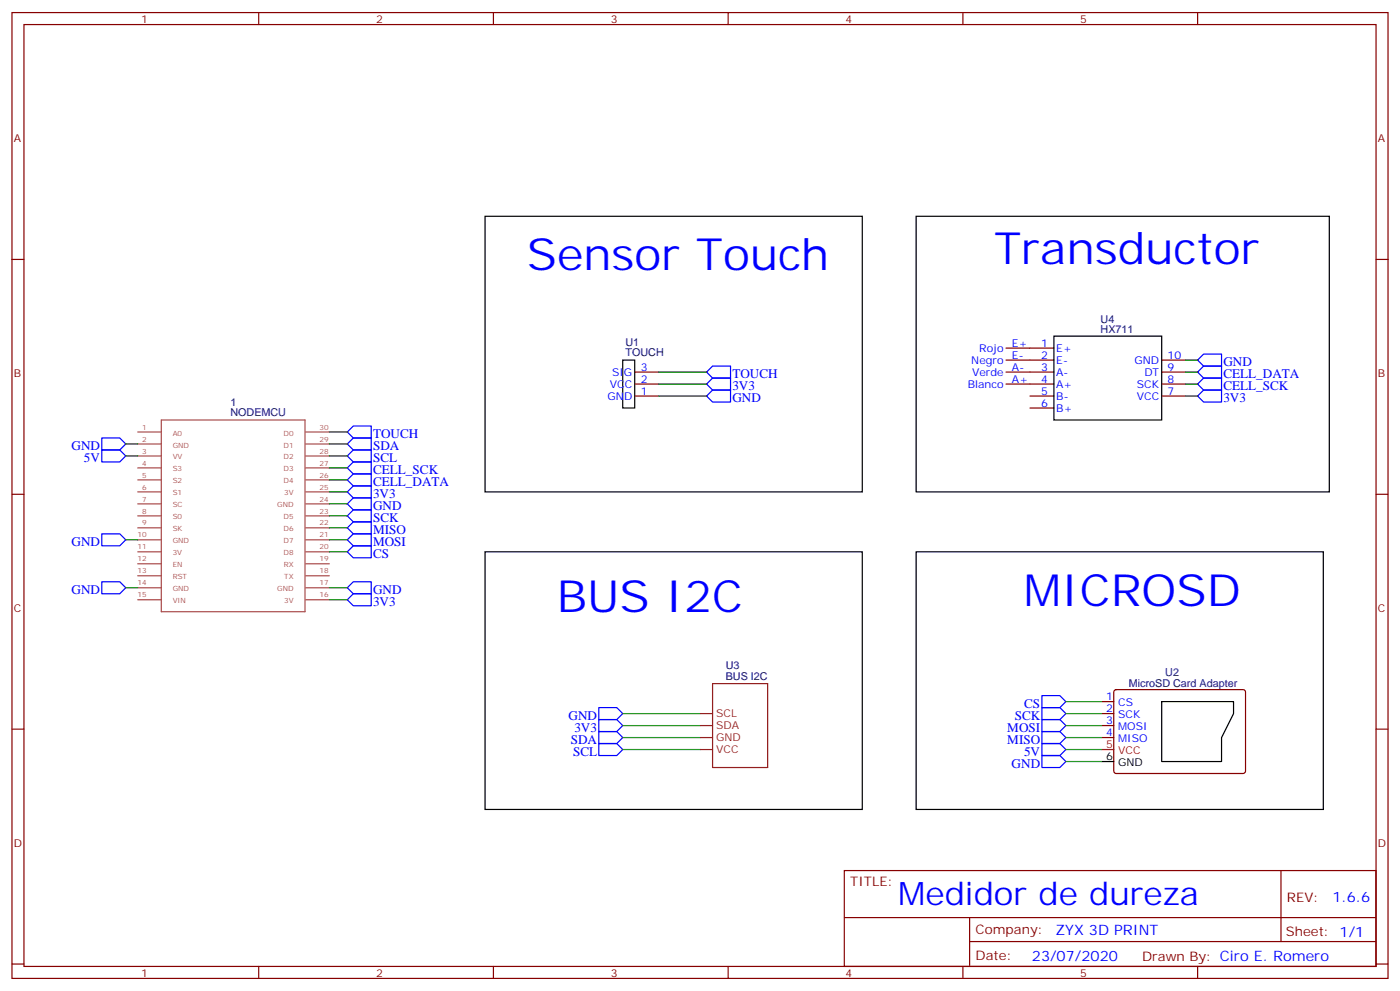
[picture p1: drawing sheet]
<svg xmlns="http://www.w3.org/2000/svg" width="412mm" height="292mm" viewBox="0 0 412 292" stroke-linecap="round" stroke-linejoin="round" font-family="sans-serif">
<g fill="none" stroke="#870000" stroke-width=".35">
<path d="M3.5 3.7h405.4v284.3h-405.4zM7.1 7.2h398.2v277.3h-398.2zM76.2 3.7v3.5M145.3 3.7v3.5M214.5 3.7v3.5M283.6 3.7v3.5M352.8 3.7v3.5M3.5 76.4h3.6M405.3 76.4h3.6M187 109.5h7M187 113.1h7M187 116.6h7"/>
<path d="M296.3 106h14.1M296.3 102.5h14.1M296.3 109.5h14.1M296.3 113.1h14.1M303.4 116.6h7M342.2 106h7M342.2 109.5h7M342.2 113.1h7M342.2 116.6h7M303.4 120.1h7M3.5 145.5h3.6M405.3 145.5h3.6"/>
<path d="M3.5 214.7h3.6M324.6 206.6h3.5M324.6 210.1h3.5M324.6 213.6h3.5M324.6 217.1h3.5M328.3 203.2l.5-.2 37.7 .1 .4 .6-.1 23.6-.6 .4h-37.7l-.4-.7v-23.3zM405.3 214.7h3.6M248.7 256.3h156.6v28.2h-156.6zM377.3 256.3v20.9M248.7 270.1h156.5M285.6 277.2h119.6M285.6 270.1v14.2"/>
<path d="M3.5 283.8h3.6M76.2 284.5v3.5M145.3 284.5v3.5M214.5 284.5v3.5M283.6 284.5v3.5M352.8 284.5v3.5M405.3 283.8h3.6"/>
</g>
<g fill="none" stroke="#00f" stroke-width=".35">
<path d="M208.1 116.6l1.8-1.8h5.3v3.6h-5.3zM208.1 109.5l1.8-1.7h5.3v3.5h-5.3zM209.9 111.3h5.3v3.5h-5.3l-1.8-1.7zM354.5 114.8h5.3v3.6h-5.3l-1.7-1.8zM354.5 104.2h5.3v3.6h-5.3l-1.7-1.8zM354.5 107.8h5.3v3.5h-5.3l-1.7-1.8zM354.5 111.3h5.3v3.5h-5.3l-1.7-1.7zM30 132.5h5.3l1.7 1.7-1.7 1.8h-5.3zM30 128.9h5.3l1.7 1.8-1.7 1.8h-5.3zM104.1 132.5h5.3v3.5h-5.3l-1.8-1.8zM104.1 139.5h5.3v3.6h-5.3l-1.8-1.8zM104.1 136h5.3v3.5h-5.3l-1.8-1.7z"/>
<path d="M104.1 125.4h5.3v3.5h-5.3l-1.8-1.7zM104.1 128.9h5.3v3.6h-5.3l-1.8-1.8zM30 157.2h5.3l1.7 1.7-1.7 1.8h-5.3zM104.1 150.1h5.3v3.5h-5.3l-1.8-1.7zM104.1 143.1h5.3v3.5h-5.3l-1.8-1.8zM104.1 146.6h5.3v3.5h-5.3l-1.8-1.8zM104.1 157.2h5.3v3.5h-5.3l-1.8-1.8zM104.1 153.6h5.3v3.6h-5.3l-1.8-1.8zM30 171.3h5.3l1.7 1.7-1.7 1.8h-5.3zM104.1 160.7h5.3v3.5h-5.3l-1.8-1.7zM104.1 171.3h5.3v3.5h-5.3l-1.8-1.8zM104.1 174.8h5.3v3.5h-5.3l-1.8-1.7z"/>
<path d="M176.4 211.8h5.3l1.7 1.8-1.7 1.8h-5.3zM176.4 208.3h5.3l1.7 1.8-1.7 1.7h-5.3zM176.4 218.9h5.3l1.7 1.8-1.7 1.7h-5.3zM176.4 215.4h5.3l1.7 1.7-1.7 1.8h-5.3zM306.9 204.8h5.3l1.8 1.8-1.8 1.7h-5.3zM306.9 215.4h5.3l1.8 1.7-1.8 1.8h-5.3zM306.9 211.8h5.3l1.8 1.8-1.8 1.8h-5.3zM306.9 208.3h5.3l1.8 1.8-1.8 1.7h-5.3zM306.9 218.9h5.3l1.8 1.8-1.8 1.7h-5.3zM306.9 222.4h5.3l1.8 1.8-1.8 1.8h-5.3z"/>
</g>
<g fill="none" stroke="#008700" stroke-width=".35">
<path d="M194 109.5h14.1M194 113.1h14.1M194 116.6h14.1M349.2 106h3.6M349.2 109.5h3.6M349.2 113.1h3.6M349.2 116.6h3.6M37 134.2h3.6M37 130.7h3.6M97 134.2h5.3M97 130.7h5.3M97 127.2h5.3"/>
<path d="M97 137.8h5.3M37 158.9h3.6M97 148.3h5.3M97 144.8h5.3M97 158.9h5.3M97 151.9h5.3M97 155.4h5.3M97 141.3h5.3M37 173h3.6M97 176.6h5.3M97 173h5.3M97 162.5h5.3"/>
<path d="M183.4 213.6h23M183.4 210.1h23M183.4 217.1h23M314 213.6h10.6M314 210.1h10.6M314 217.1h10.6M314 206.6h10.6M183.4 220.7h23M314 220.7h10.6M314 224.2h10.6"/>
</g>
<path d="M324.6 220.7h3.5" fill="none" stroke="#f00" stroke-width=".35"/>
<path d="M142.9 63.7h111.1v81.1h-111.1zM269.9 63.7h121.7v81.1h-121.7zM310.4 99h31.8v24.6h-31.8zM183.4 106h3.6v14.1h-3.6zM142.9 162.5h111.1v75.8h-111.1zM269.9 162.5h119.9v75.8h-119.9zM342.2 206.6h21.2v3.5l-3.6 7v7.1h-17.6zM324.6 224.2h3.5" fill="none" stroke="#000" stroke-width=".35"/>
<path d="M206.4 210.1h3.5M206.4 213.6h3.5M206.4 217.1h3.5M209.9 201.3h16.2v24.7h-16.2zM206.4 220.7h3.5" fill="none" stroke="#8c2424" stroke-width=".35"/>
<g fill="none" stroke="#a64a4a" stroke-width=".35">
<path d="M40.6 127.2h6.9M40.6 130.7h6.9M40.6 134.2h6.9M40.6 137.8h6.9M47.5 123.6h42.3v56.5h-42.3zM90.1 127.2h6.9M90.1 130.7h6.9M90.1 134.2h6.9M90.1 137.8h6.9M40.6 141.3h6.9M40.6 144.8h6.9M40.6 148.3h6.9"/>
<path d="M40.6 151.9h6.9M40.6 155.4h6.9M40.6 158.9h6.9M90.1 141.3h6.9M90.1 144.8h6.9M90.1 148.3h6.9M90.1 151.9h6.9M90.1 155.4h6.9M90.1 158.9h6.9M40.6 162.5h6.9M40.6 166h6.9M40.6 169.5h6.9"/>
<path d="M40.6 173h6.9M40.6 176.6h6.9M90.1 162.5h6.9M90.1 166h6.9M90.1 169.5h6.9M90.1 173h6.9M90.1 176.6h6.9"/>
</g>
<g font-size="13.1" fill="#00f">
<text x="292.8" y="77.8">Transductor</text>
<text x="155.2" y="79.6">Sensor Touch</text>
<text x="301.6" y="178.3">MICROSD</text>
<text x="164" y="180.1">BUS I2C</text>
</g>
<text font-size="9.5" fill="#00f" x="264.6" y="266.5">Medidor de dureza</text>
<g font-size="4.2" fill="#00f">
<text x="392.5" y="265.6">1.6.6</text>
<text x="310.9" y="275.1">ZYX 3D PRINT</text>
<text x="304" y="282.9">23/07/2020</text>
</g>
<g font-size="3.9" fill="#00f">
<text x="360.4" y="107.8">GND</text>
<text x="215.7" y="111.3">TOUCH</text>
<text x="360.4" y="111.3">CELL_DATA</text>
<text x="215.7" y="118.4">GND</text>
<text x="215.7" y="114.8">3V3</text>
<text x="360.4" y="118.4">3V3</text>
<text x="360.4" y="114.8">CELL_SCK</text>
<text x="109.9" y="128.9">TOUCH</text>
<text x="21.1" y="132.5">GND</text>
<text x="24.7" y="136">5V</text>
<text x="109.9" y="136">SCL</text>
<text x="109.9" y="132.5">SDA</text>
<text x="109.9" y="143.1">CELL_DATA</text>
<text x="109.9" y="139.5">CELL_SCK</text>
<text x="109.9" y="146.6">3V3</text>
<text x="109.9" y="153.6">SCK</text>
<text x="109.9" y="150.1">GND</text>
<text x="21.1" y="160.7">GND</text>
<text x="109.9" y="160.7">MOSI</text>
<text x="109.9" y="157.2">MISO</text>
<text x="109.9" y="164.2">CS</text>
<text x="21.1" y="174.8">GND</text>
<text x="109.9" y="174.8">GND</text>
<text x="109.9" y="178.3">3V3</text>
<text x="301.7" y="208.3">CS</text>
<text x="167.5" y="211.8">GND</text>
<text x="169.2" y="215.4">3V3</text>
<text x="296.7" y="215.4">MOSI</text>
<text x="298.9" y="211.8">SCK</text>
<text x="168.1" y="218.9">SDA</text>
<text x="296.7" y="218.9">MISO</text>
<text x="168.8" y="222.4">SCL</text>
<text x="298" y="226">GND</text>
<text x="301.7" y="222.4">5V</text>
</g>
<g font-size="3.9" fill="#800">
<text x="250.5" y="260.9">TITLE:</text>
<text x="379.1" y="265.6">REV:</text>
<text x="287.4" y="275.1">Company:</text>
<text x="378.7" y="275.7">Sheet: 1/1</text>
<text x="287.4" y="282.8">Date:</text>
<text x="336.4" y="282.8">Drawn By: Ciro E. Romero</text>
</g>
<g font-size="3.2" fill="#800">
<text x="41.6" y="6.7">1</text>
<text x="110.8" y="6.7">2</text>
<text x="179.9" y="6.7">3</text>
<text x="249.1" y="6.7">4</text>
<text x="318.2" y="6.7">5</text>
<text x="4.1" y="41.8">A</text>
<text x="405.9" y="41.8">A</text>
<text x="4.1" y="110.9">B</text>
<text x="405.9" y="110.9">B</text>
<text x="4.1" y="180.1">C</text>
<text x="405.9" y="180.1">C</text>
<text x="4.1" y="249.2">D</text>
<text x="405.9" y="249.2">D</text>
<text x="41.6" y="287.5">1</text>
<text x="110.8" y="287.5">2</text>
<text x="179.9" y="287.5">3</text>
<text x="249.1" y="287.5">4</text>
<text x="318.2" y="287.5">5</text>
</g>
<g font-size="3.2" fill="#000080">
<text x="324.2" y="95">U4</text>
<text x="184.2" y="101.8">U1</text>
<text x="324.2" y="97.9">HX711</text>
<text x="184.2" y="105">TOUCH</text>
<text x="67.9" y="119.4">1</text>
<text x="67.9" y="122.6">NODEMCU</text>
<text x="213.8" y="197">U3</text>
<text x="213.8" y="200.2">BUS I2C</text>
<text x="332.5" y="202.3">MicroSD Card Adapter</text>
<text x="343.2" y="199">U2</text>
</g>
<g font-size="3.2" fill="#00f">
<text x="286.1" y="107.1">Negro</text>
<text x="288.5" y="103.5">Rojo</text>
<text x="298.1" y="102.1">E+</text>
<text x="298.1" y="105.7">E-</text>
<text x="306.7" y="105.7">2</text>
<text x="306.7" y="102.1">1</text>
<text x="311.1" y="107.1">E-</text>
<text x="311.1" y="103.5">E+</text>
<text x="334.2" y="107.1">GND</text>
<text x="344" y="105.7">10</text>
<text x="180.3" y="110.6">SIG</text>
<text x="188.7" y="109.2">3</text>
<text x="188.7" y="112.7">2</text>
<text x="286.3" y="110.6">Verde</text>
<text x="298.1" y="109.2">A-</text>
<text x="298.1" y="112.7">A+</text>
<text x="306.7" y="109.2">3</text>
<text x="306.7" y="112.7">4</text>
<text x="311.1" y="110.6">A-</text>
<text x="337.1" y="110.6">DT</text>
<text x="344" y="109.2">9</text>
<text x="344" y="112.7">8</text>
<text x="179" y="117.7">GND</text>
<text x="179.7" y="114.1">VCC</text>
<text x="188.7" y="116.2">1</text>
<text x="285.1" y="114.1">Blanco</text>
<text x="306.7" y="119.8">6</text>
<text x="306.7" y="116.2">5</text>
<text x="311.1" y="114.1">A+</text>
<text x="311.1" y="117.7">B-</text>
<text x="334.9" y="117.7">VCC</text>
<text x="334.9" y="114.1">SCK</text>
<text x="344" y="116.2">7</text>
<text x="311.1" y="121.2">B+</text>
<text x="325.9" y="206.2">1</text>
<text x="325.9" y="209.7">2</text>
<text x="329.4" y="208">CS</text>
<text x="325.9" y="213.3">3</text>
<text x="329.4" y="211.5">SCK</text>
<text x="329.4" y="215">MOSI</text>
<text x="325.9" y="216.8">4</text>
<text x="329.4" y="218.5">MISO</text>
</g>
<g font-size="3.2" fill="#8d2323">
<text x="211" y="211.1">SCL</text>
<text x="211" y="214.7">SDA</text>
<text x="211" y="218.2">GND</text>
<text x="211" y="221.7">VCC</text>
</g>
<g font-size="3.2" fill="#f00">
<text x="325.9" y="220.3">5</text>
<text x="329.4" y="222.1">VCC</text>
</g>
<g font-size="3.2">
<text x="325.9" y="223.8">6</text>
<text x="329.4" y="225.6">GND</text>
</g>
<g font-size="2.1" fill="#a54b4b">
<text x="41.9" y="126.5">1</text>
<text x="41.9" y="130">2</text>
<text x="50.9" y="128.2">A0</text>
<text x="50.9" y="131.7">GND</text>
<text x="83.5" y="131.7">D1</text>
<text x="83.5" y="128.2">D0</text>
<text x="94.1" y="130">29</text>
<text x="94.1" y="126.5">30</text>
<text x="41.9" y="133.5">3</text>
<text x="41.9" y="137.1">4</text>
<text x="50.9" y="135.3">VV</text>
<text x="83.5" y="135.3">D2</text>
<text x="94.1" y="137.1">27</text>
<text x="94.1" y="133.5">28</text>
<text x="41.9" y="140.6">5</text>
<text x="50.9" y="138.8">S3</text>
<text x="50.9" y="142.3">S2</text>
<text x="83.5" y="142.3">D4</text>
<text x="83.5" y="138.8">D3</text>
<text x="94.1" y="140.6">26</text>
<text x="41.9" y="144.1">6</text>
<text x="41.9" y="147.6">7</text>
<text x="50.9" y="145.9">S1</text>
<text x="50.9" y="149.4">SC</text>
<text x="81.6" y="149.4">GND</text>
<text x="83.7" y="145.9">3V</text>
<text x="94.1" y="147.6">24</text>
<text x="94.1" y="144.1">25</text>
<text x="41.9" y="151.2">8</text>
<text x="41.9" y="154.7">9</text>
<text x="50.9" y="152.9">S0</text>
<text x="83.5" y="152.9">D5</text>
<text x="94.1" y="154.7">22</text>
<text x="94.1" y="151.2">23</text>
<text x="40.5" y="158.2">10</text>
<text x="40.5" y="161.8">11</text>
<text x="50.9" y="156.4">SK</text>
<text x="50.9" y="160">GND</text>
<text x="83.5" y="160">D7</text>
<text x="83.5" y="156.4">D6</text>
<text x="94.1" y="161.8">20</text>
<text x="94.1" y="158.2">21</text>
<text x="40.5" y="165.3">12</text>
<text x="50.9" y="163.5">3V</text>
<text x="50.9" y="167">EN</text>
<text x="83.5" y="163.5">D8</text>
<text x="83.6" y="167">RX</text>
<text x="94.1" y="165.3">19</text>
<text x="40.5" y="168.8">13</text>
<text x="40.5" y="172.3">14</text>
<text x="50.9" y="170.6">RST</text>
<text x="83.7" y="170.6">TX</text>
<text x="94.1" y="172.3">17</text>
<text x="94.1" y="168.8">18</text>
<text x="40.5" y="175.9">15</text>
<text x="50.9" y="174.1">GND</text>
<text x="50.9" y="177.6">VIN</text>
<text x="81.6" y="174.1">GND</text>
<text x="83.7" y="177.6">3V</text>
<text x="94.1" y="175.9">16</text>
</g>
</svg>
